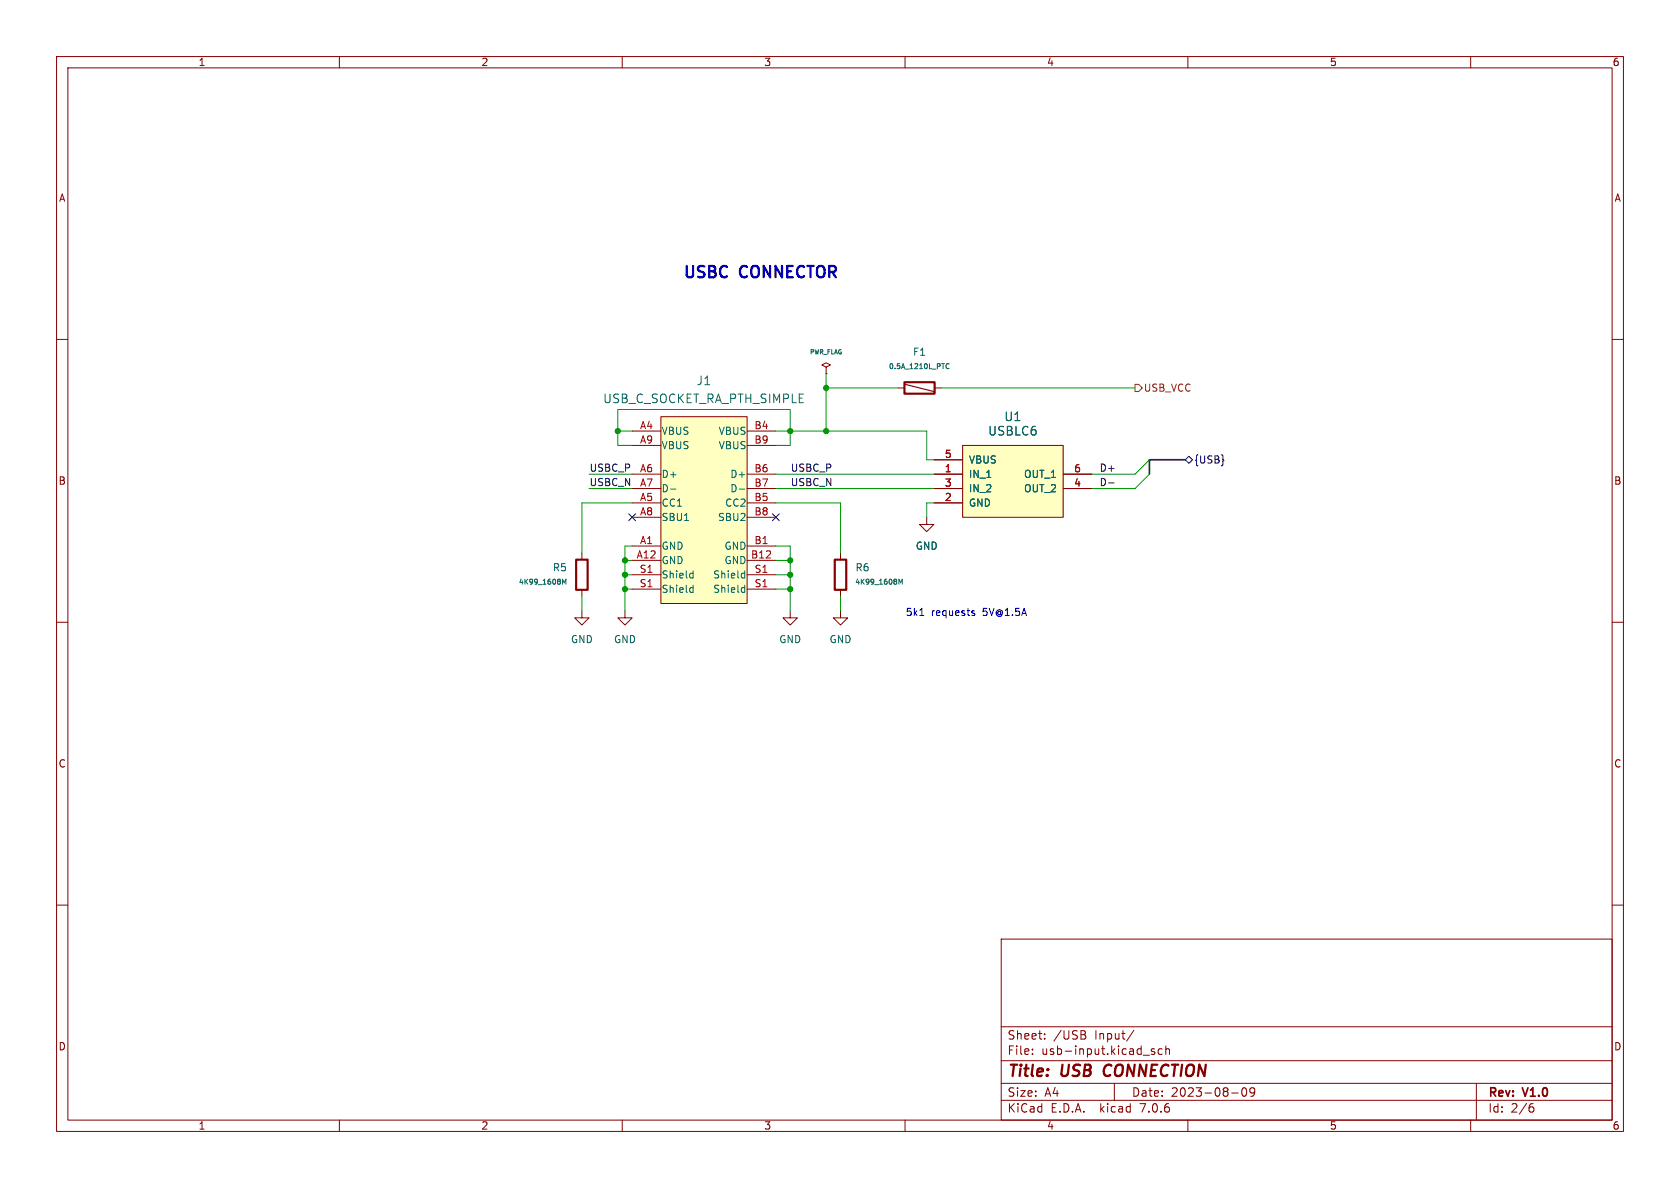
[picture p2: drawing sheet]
<svg xmlns="http://www.w3.org/2000/svg" width="297mm" height="210mm" viewBox="0 0 297 210" stroke-linecap="round" stroke-linejoin="round" font-family="sans-serif">
<g fill="none" stroke="#840000" stroke-width=".18">
<path d="M10 10h277v190h-277zM12 12h273v186h-273zM60 10v2M110 10v2M160 10v2M210 10v2M260 10v2M10 60h2M285 60h2M111.8 76.2h5M111.8 78.7h5M116.8 73.7h15.3v33h-15.3z"/>
<path d="M132.1 76.2h5.1M132.1 78.7h5.1M146 64.9l.8-.4-.8-.4-.7 .4 .7 .4v1.1M146 66h.1M158.7 68.6h1.2M165.2 68.6h1.2M170.2 78.7h17.8v12.7h-17.8zM102.9 97.8v1.1M111.8 83.8h5M111.8 88.9h5M111.8 86.4h5M111.8 96.5h5"/>
<path d="M111.8 99.1h5M111.8 91.4h5M132.1 83.8h5.1M132.1 88.9h5.1M132.1 86.4h5.1M132.1 96.5h5.1M132.1 99.1h5.1M132.1 91.4h5.1M148.6 97.8v1.1M163.8 91.4v1.3h1.3l-1.3 1.3-1.2-1.3h1.2M165.1 83.8h5.1M165.1 88.9h5.1"/>
<path d="M165.1 86.4h5.1M165.1 81.3h5.1M188 83.8h5M188 86.4h5M10 110h2M102.9 108v1.2h1.2l-1.2 1.3-1.3-1.3h1.3M102.9 104.3v1.1M110.5 108v1.2h1.3l-1.3 1.3-1.3-1.3h1.3M111.8 104.1h5M111.8 101.6h5M132.1 104.1h5.1M132.1 101.6h5.1"/>
<path d="M139.7 108v1.2h1.3l-1.3 1.3-1.3-1.3h1.3M148.6 108v1.2h1.3l-1.3 1.3-1.3-1.3h1.3M148.6 104.3v1.1M285 110h2M10 160h2M285 160h2M177 166h108v32h-108zM60 198v2M110 198v2M160 198v2M177 194.5h108M177 191.5h108"/>
<path d="M177 187.5h108M177 181.5h108M182.5 186.3v.1M182.5 185.5v.1M184.7 183.6v.1M184.7 182.8v.1M191.6 182.9a.4 .4 0 0 1 .4 .4 .4 .4 0 0 1-.3 .4M191.7 182.3l.2 .2-.2 .3M197 191.5v3M200.5 182.1l-1.3 2M202.1 186.5h1.1M204.1 185.5l-.4-.1-.2 .2 .1 .2 .5 .2v.3h-.6"/>
<path d="M205.5 185.5l-.5-.1-.3 .3v.4l.2 .2h.6M206.1 185.5l.2-.1 .4 .1v.9M206.1 184.9v1.5M210 198v2M217.7 193.2h1.2M219.7 192.4l.2-.1a.81 .81 0 0 1 .6 .6 .81 .81 0 0 1-.3 .8l-.2 .1a.81 .81 0 0 1-.3-1.4zM221.8 192.9l-.3 .3h-.3l-.2-.3 .1-.5 .4-.1 .2 .1a.99 .99 0 0 1-.3 1.4h-.3M260 198v2M261 191.5v6.5M270.6 195.7h.3l.3 .3-.1 .5-.5 .1M271 195.1l-.4 .1"/>
</g>
<path d="M195.4 188.5a1.27 1.27 0 0 0 0 1.6" fill="none" stroke="#840000" stroke-width=".4"/>
<path d="M159.9 67.6h5.3v2h-5.3zM101.9 98.9h2v5.4h-2zM147.6 98.9h2v5.4h-2z" fill="none" stroke="#840000" stroke-width=".38"/>
<g fill="none" stroke="#006464" stroke-width=".18">
<path d="M167.2 64.8l.2 .3h.4M167.8 64.4l-.4-.1-.2 .4M118.5 86.5h1M130.7 86.5h1M99.4 103.3v-.9l.3 .6 .3-.6v.9M122.2 103.9h.3M122.2 101.3l.3 .1M122.5 100.9v1.3M122.5 103.4v1.3M122.5 104.7h-.3M122.5 102.1l-.3 .1M131.3 103.9h.4"/>
<path d="M131.3 101.3l.4 .1M131.7 104.7h-.4M131.7 102.1l-.4 .1M131.7 100.9v1.3M131.7 103.4v1.3M158.9 103.3v-.9l.3 .6 .3-.6v.9"/>
</g>
<path d="M160 67.9l5.1 1.3" fill="none" stroke="#840000" stroke-width=".2"/>
<g fill="#ffffc2" stroke="#ffffc2" stroke-width=".18">
<path d="M170.2 78.7h17.8v12.7h-17.8z"/>
<path d="M116.8 73.7h15.3v33h-15.3z"/>
</g>
<path d="M200.7 67.9h.6l.6 .7-.6 .6h-.6z" fill="none" stroke="#725600" stroke-width=".18"/>
<path d="M111.2 90.8l1.2 1.2M112.4 90.8l-1.2 1.2M136.6 90.8l1.2 1.2M137.8 90.8l-1.2 1.2M209.5 81.3l.7-.7 .6 .7-.6 .6z" fill="none" stroke="#000084" stroke-width=".18"/>
<path d="M196 85.4h1" fill="none" stroke="#0f0f0f" stroke-width=".18"/>
<path d="M162.6 108.8h.7M172 108.4h.3v.2l-.1 .2h-.3M172 108h.3" fill="none" stroke="#0000c2" stroke-width=".18"/>
<path d="M209.5 81.3h-6.3v2.5" fill="none" stroke="#000084" stroke-width=".3"/>
<g fill="none" stroke="#009600" stroke-width=".18">
<path d="M109.2 76.2h2.6M111.8 78.7h-2.6v-6.3h30.5v6.3h-2.5M137.2 76.2h26.6v5.1h1.3M146 68.6h12.7M146 66v10.2M166.4 68.6h34.3M104.1 83.8h7.7M104.1 86.4h7.7M110.5 99.1h1.3M111.8 88.9h-8.9v8.9M111.8 96.5h-1.3v11.5M137.2 96.5h2.5v11.5"/>
<path d="M137.2 99.1h2.5M137.2 88.9h11.4v8.9M137.2 83.8h27.9M137.2 86.4h27.9M165.1 88.9h-1.3v2.5M203.2 81.3l-2.5 2.5h-7.7M203.2 83.8l-2.5 2.6h-7.7M102.9 105.4v2.6M110.5 104.1h1.3M110.5 101.6h1.3M137.2 104.1h2.5M137.2 101.6h2.5"/>
<path d="M148.6 105.4v2.6"/>
</g>
<g fill="#009600" stroke="#009600" stroke-width=".18">
<circle cx="139.7" cy="76.2" r=".46"/>
<circle cx="146" cy="68.6" r=".46"/>
<circle cx="146" cy="76.2" r=".46"/>
<circle cx="110.5" cy="101.6" r=".46"/>
<circle cx="110.5" cy="99.1" r=".46"/>
<circle cx="139.7" cy="104.1" r=".46"/>
<circle cx="110.5" cy="104.1" r=".46"/>
<circle cx="109.2" cy="76.2" r=".46"/>
<circle cx="139.7" cy="101.6" r=".46"/>
<circle cx="139.7" cy="99.1" r=".46"/>
</g>
<g font-size="2.8" fill="#0000c2">
<text x="120.6" y="49.3">USBC</text>
<text x="131" y="49.3">CONNECTOR</text>
</g>
<g font-size="2.8" fill="#840000">
<text x="178" y="190.9">Title:</text>
<text x="187.7" y="190.9">USB</text>
<text x="196" y="190.9">CONNECTION</text>
</g>
<g font-size="2.1" fill="#006464">
<text x="106.5" y="71.5">USB_C_SOCKET_RA_PTH_SIMPLE</text>
<text x="123.1" y="68.3">J1</text>
<text x="174.6" y="77.2">USBLC6</text>
<text x="177.5" y="74.7">U1</text>
</g>
<g font-size="2.1" fill="#840000">
<text x="178" y="184">Sheet:</text>
<text x="186.2" y="184">/USB</text>
<text x="193.6" y="184">Input/</text>
<text x="178" y="186.7">File:</text>
<text x="184.1" y="186.7">usb-input.kicad_sch</text>
<text x="178" y="196.9">KiCad</text>
<text x="178" y="194.1">Size:</text>
<text x="184.7" y="194.1">A4</text>
<text x="185.7" y="196.9">E.D.A.</text>
<text x="194.6" y="196.9">kicad</text>
<text x="200" y="194.1">Date:</text>
<text x="201.8" y="196.9">7.0.6</text>
<text x="207" y="194.1">2023-08-09</text>
<text x="263" y="194.3">Rev:</text>
<text x="263" y="196.9">Id:</text>
<text x="267.1" y="196.9">2/6</text>
<text x="269.4" y="194.3">V1.0</text>
</g>
<g font-size="1.8" fill="#840000">
<text x="35" y="11.9">1</text>
<text x="85" y="11.9">2</text>
<text x="135" y="11.9">3</text>
<text x="185" y="11.9">4</text>
<text x="235" y="11.9">5</text>
<text x="285" y="11.9">6</text>
<text x="10.3" y="35.9">A</text>
<text x="285.3" y="35.9">A</text>
<text x="10.3" y="85.9">B</text>
<text x="285.3" y="85.9">B</text>
<text x="10.3" y="135.9">C</text>
<text x="285.3" y="135.9">C</text>
<text x="10.3" y="185.9">D</text>
<text x="285.3" y="185.9">D</text>
<text x="35" y="199.9">1</text>
<text x="85" y="199.9">2</text>
<text x="135" y="199.9">3</text>
<text x="185" y="199.9">4</text>
<text x="235" y="199.9">5</text>
<text x="285" y="199.9">6</text>
</g>
<g font-size="1.8" fill="#006464">
<text x="161.3" y="63.1">F1</text>
<text x="116.9" y="77.1">VBUS</text>
<text x="127" y="77.1">VBUS</text>
<text x="116.9" y="79.6">VBUS</text>
<text x="127" y="79.6">VBUS</text>
<text x="171.2" y="82.1">VBUS</text>
<text x="116.9" y="89.8">CC1</text>
<text x="116.9" y="84.7">D+</text>
<text x="116.9" y="87.2">D-</text>
<text x="128.1" y="89.8">CC2</text>
<text x="129" y="84.7">D+</text>
<text x="129" y="87.2">D-</text>
<text x="171.2" y="84.7">IN_1</text>
<text x="171.2" y="89.8">GND</text>
<text x="171.2" y="87.2">IN_2</text>
<text x="180.9" y="87.2">OUT_2</text>
<text x="180.9" y="84.7">OUT_1</text>
<text x="116.9" y="92.3">SBU1</text>
<text x="126.8" y="92.3">SBU2</text>
<text x="97.6" y="101.2">R5</text>
<text x="116.9" y="97.4">GND</text>
<text x="116.9" y="99.9">GND</text>
<text x="128" y="97.4">GND</text>
<text x="128" y="99.9">GND</text>
<text x="151.1" y="101.2">R6</text>
<text x="161.8" y="97.4">GND</text>
<text x="116.9" y="105">Shield</text>
<text x="116.9" y="102.5">Shield</text>
<text x="126" y="105">Shield</text>
<text x="126" y="102.5">Shield</text>
<text x="100.8" y="113.9">GND</text>
<text x="108.5" y="113.9">GND</text>
<text x="137.7" y="113.9">GND</text>
<text x="146.6" y="113.9">GND</text>
</g>
<text font-size="1.8" fill="#725600" x="202.1" y="69.4">USB_VCC</text>
<g font-size="1.8" fill="#a90000">
<text x="113" y="75.9">A4</text>
<text x="133.3" y="75.9">B4</text>
<text x="113" y="83.6">A6</text>
<text x="113" y="78.5">A9</text>
<text x="133.3" y="83.6">B6</text>
<text x="133.3" y="78.5">B9</text>
<text x="166.9" y="83.6">1</text>
<text x="166.9" y="81">5</text>
<text x="189.8" y="83.6">6</text>
<text x="113" y="88.6">A5</text>
<text x="113" y="86.1">A7</text>
<text x="133.3" y="88.6">B5</text>
<text x="133.3" y="86.1">B7</text>
<text x="166.9" y="88.6">2</text>
<text x="166.9" y="86.1">3</text>
<text x="189.8" y="86.1">4</text>
<text x="113" y="91.2">A8</text>
<text x="133.3" y="91.2">B8</text>
<text x="112.4" y="98.8">A12</text>
<text x="113" y="101.3">S1</text>
<text x="113" y="96.3">A1</text>
<text x="132.7" y="98.8">B12</text>
<text x="133.3" y="96.3">B1</text>
<text x="133.3" y="101.3">S1</text>
<text x="113" y="103.9">S1</text>
<text x="133.3" y="103.9">S1</text>
</g>
<g font-size="1.8" fill="#0f0f0f">
<text x="104.1" y="83.5">USBC_P</text>
<text x="139.7" y="83.5">USBC_P</text>
<text x="194.3" y="83.5">D+</text>
<text x="104.1" y="86">USBC_N</text>
<text x="139.7" y="86">USBC_N</text>
<text x="194.3" y="86">D-</text>
</g>
<text font-size="1.8" fill="#000084" x="211" y="82.1">{USB}</text>
<g font-size="1.8" fill="#0000c2">
<text x="160" y="109">5k1</text>
<text x="164.6" y="109">requests</text>
<text x="173.9" y="109">5V@1.5A</text>
</g>
<g font-size="1.2" fill="#006464">
<text x="157" y="65.4">0.5A_1210L_PTC</text>
<text x="91.6" y="103.5">4K99_1608M</text>
<text x="151.1" y="103.5">4K99_1608M</text>
</g>
<text font-size="1.1" fill="#006464" x="143.1" y="62.8">PWR_FLAG</text>
</svg>
